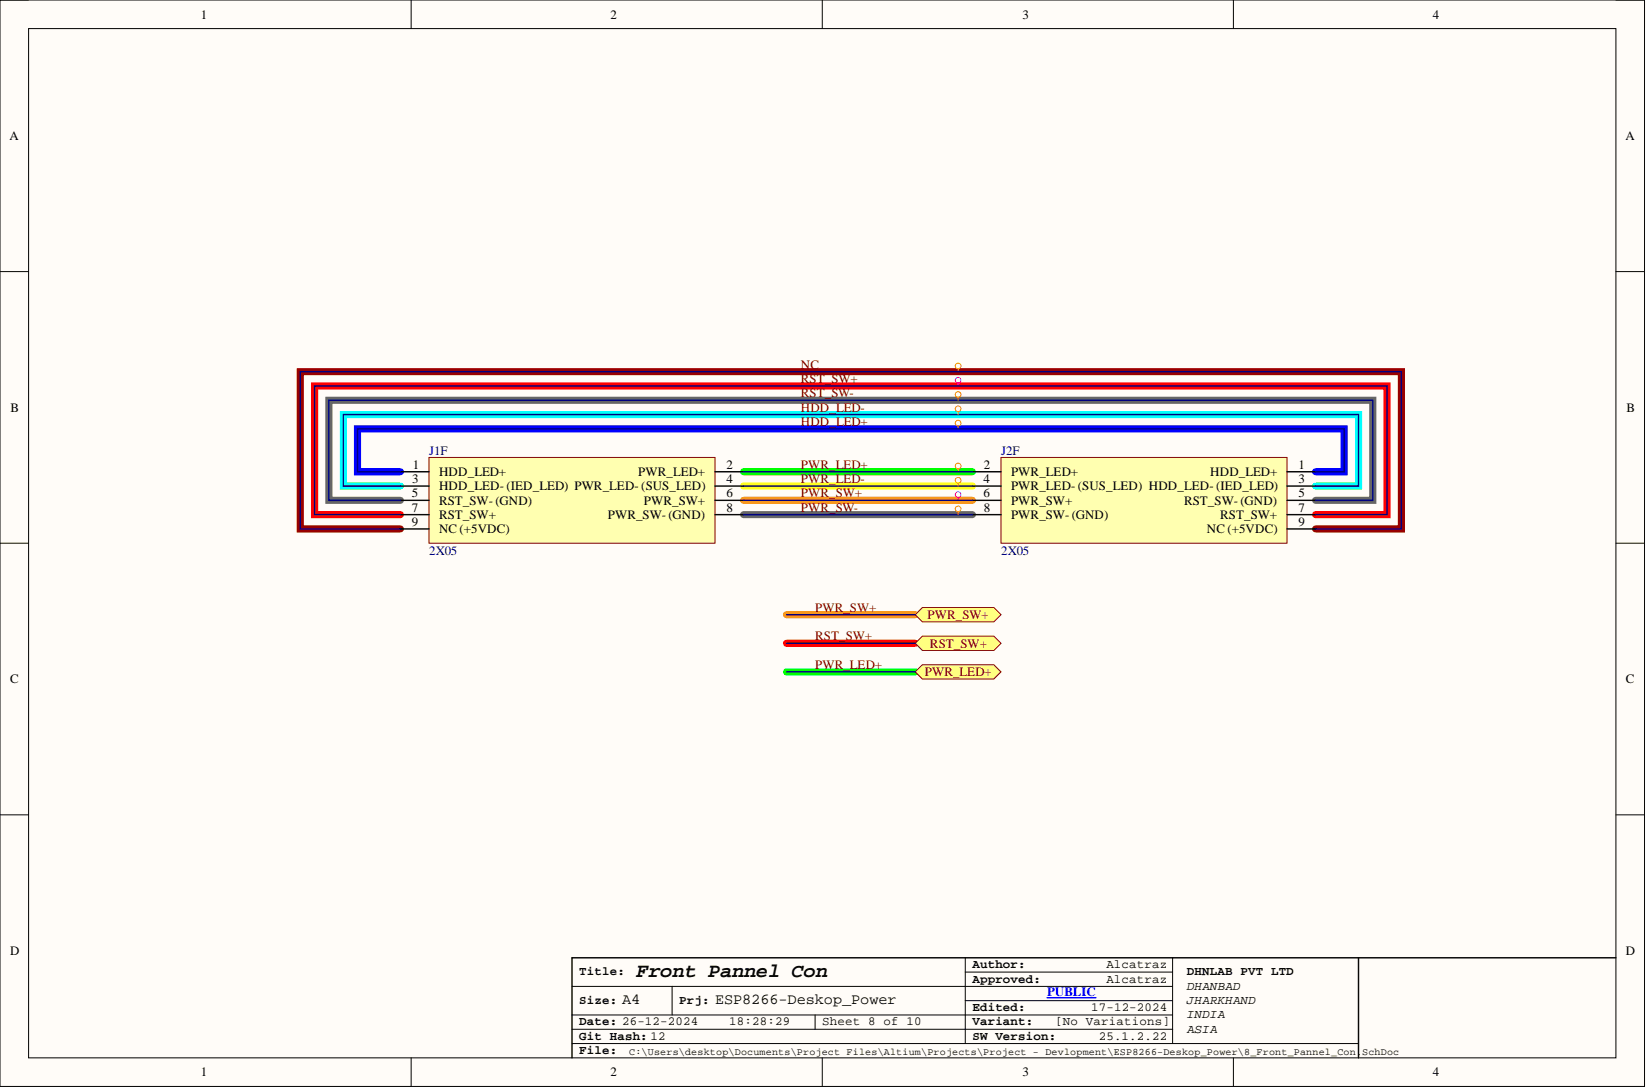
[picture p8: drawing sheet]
<svg xmlns="http://www.w3.org/2000/svg" width="292mm" height="193mm" viewBox="0 0 292 193" stroke-linecap="round" stroke-linejoin="round" font-family="sans-serif">
<path d="M0 0h291.8v192.7h-291.8z" fill-rule="evenodd" fill="#fffcf8"/>
<path d="M0 0h291.8v192.7h-291.8z" fill="none" stroke="#000" stroke-width=".18"/>
<path d="M5.1 5.1h281.7v182.5h-281.7z" fill-rule="evenodd" fill="#fffcf8"/>
<g fill="none" stroke="#000" stroke-width=".18">
<path d="M0 0h5.1M5.1 5.1h281.7v182.5h-281.7zM73 0v5.1M145.9 0v5.1M218.9 0v5.1M286.8 0h5v5.1M0 48.2h5.1M286.8 48.2h5M0 96.3h5.1M286.8 96.3h5M0 144.5h5.1M286.8 144.5h5"/>
<path d="M101.5 174.9h106.6M119.3 174.9v5.1M171.3 172.4h36.8M171.3 177.5h36.8M171.3 169.9v15.2M208.1 169.9v15.2M73 187.6v5.1M101.5 182.6h106.6M101.5 180h106.6M101.5 185.1h139.6M144.6 180v2.6M145.9 187.6v5.1"/>
<path d="M218.9 187.6v5.1M291.8 187.6v5.1"/>
</g>
<path d="M132 83.7h40.6M139.6 119.2h22.8" fill="none" stroke="#0f0" stroke-width="1.3"/>
<path d="M132 86.2h40.6" fill="none" stroke="#ff0" stroke-width="1.3"/>
<path d="M132 88.7h40.6M139.6 109h22.8" fill="none" stroke="#f90" stroke-width="1.3"/>
<path d="M71.1 88.7h-12.7v-17.7h185.2v17.7h-10.1M132 91.3h40.6" fill="none" stroke="#666" stroke-width="1.3"/>
<path d="M71.1 83.7h-7.7v-7.6h175.1v7.6h-5" fill="none" stroke="#00f" stroke-width="1.3"/>
<path d="M71.1 86.2h-10.2v-12.7h180.2v12.7h-7.6" fill="none" stroke="#0ff" stroke-width="1.3"/>
<path d="M71.1 91.3h-15.3v-22.8h190.4v22.8h-12.7M139.6 114.1h22.8" fill="none" stroke="#f00" stroke-width="1.3"/>
<path d="M71.1 93.8h-17.8v-27.9h195.4v27.9h-15.2" fill="none" stroke="#980000" stroke-width="1.3"/>
<path d="M241.1 169.9v17.7M286.8 169.9h-185.3v17.7" fill="none" stroke="#000" stroke-width=".25"/>
<path d="M185.8 177h8.7" fill="none" stroke="#00f" stroke-width=".25"/>
<path d="M76.1 81.1h50.8v15.2h-50.8z" fill-rule="evenodd" fill="#ffffb0"/>
<path d="M76.1 81.1h50.8v15.2h-50.8z" fill="none" stroke="#800000" stroke-width=".18"/>
<path d="M71.1 86.2h5M71.1 83.7h5M71.1 88.7h5M71.1 91.3h5M71.1 93.8h5M126.9 86.2h5.1M126.9 83.7h5.1M126.9 88.7h5.1M126.9 91.3h5.1" fill="none" stroke="#000" stroke-width=".25"/>
<path d="M177.6 81.1h50.8v15.2h-50.8z" fill-rule="evenodd" fill="#ffffb0"/>
<path d="M177.6 81.1h50.8v15.2h-50.8z" fill="none" stroke="#800000" stroke-width=".18"/>
<path d="M172.6 86.2h5M172.6 83.7h5M172.6 88.7h5M172.6 91.3h5M228.4 86.2h5.1M228.4 83.7h5.1M228.4 88.7h5.1M228.4 91.3h5.1M228.4 93.8h5.1" fill="none" stroke="#000" stroke-width=".25"/>
<g fill="none" stroke="#f90" stroke-width=".18">
<path d="M170 65.4v.5M170 75.6v.5M170 83.2v.5"/>
<circle cx="170" cy="75" r=".51"/>
<circle cx="170" cy="64.9" r=".51"/>
<circle cx="170" cy="82.7" r=".51"/>
</g>
<g fill="none" stroke="#f0f" stroke-width=".18">
<path d="M170 68v.5M170 88.2v.5"/>
<circle cx="170" cy="67.4" r=".51"/>
<circle cx="170" cy="87.7" r=".51"/>
</g>
<path d="M162.4 119.2l1.3-1.3h12.7l1.2 1.3-1.2 1.2h-12.7z" fill-rule="evenodd" fill="#ffff80"/>
<path d="M162.4 119.2l1.3-1.3h12.7l1.2 1.3-1.2 1.2h-12.7z" fill="none" stroke="#800000" stroke-width=".18"/>
<path d="M162.4 114.1l1.3-1.3h12.7l1.2 1.3-1.2 1.3h-12.7z" fill-rule="evenodd" fill="#ffff80"/>
<path d="M162.4 114.1l1.3-1.3h12.7l1.2 1.3-1.2 1.3h-12.7z" fill="none" stroke="#800000" stroke-width=".18"/>
<path d="M162.4 109l1.3-1.2h12.7l1.2 1.2-1.2 1.3h-12.7z" fill-rule="evenodd" fill="#ffff80"/>
<path d="M162.4 109l1.3-1.2h12.7l1.2 1.2-1.2 1.3h-12.7z" fill="none" stroke="#800000" stroke-width=".18"/>
<path d="M71.1 83.7h-7.7v-7.6h175.1v7.6h-5M71.1 86.2h-10.2v-12.7h180.2v12.7h-7.6M71.1 88.7h-12.7v-17.7h185.2v17.7h-10.1M71.1 91.3h-15.3v-22.8h190.4v22.8h-12.7M71.1 93.8h-17.8v-27.9h195.4v27.9h-15.2M132 83.7h40.6M132 86.2h40.6M132 88.7h40.6M132 91.3h40.6M139.6 109h22.8M139.6 114.1h22.8M139.6 119.2h22.8" fill="none" stroke="#000080" stroke-width=".25"/>
<g fill="none" stroke="#f90" stroke-width=".18">
<path d="M170 70.5v.5M170 73v.5M170 85.7v.5M170 90.8v.5"/>
<circle cx="170" cy="72.5" r=".51"/>
<circle cx="170" cy="70" r=".51"/>
<circle cx="170" cy="85.2" r=".51"/>
<circle cx="170" cy="90.3" r=".51"/>
</g>
<text font-size="3.5" x="112.9" y="173.3">Front Pannel Con</text>
<g font-size="2.7">
<text x="110.4" y="178.2">A4</text>
<text x="126.9" y="178.2">ESP8266-Deskop_Power</text>
</g>
<g font-size="2.3">
<text x="35.6" y="3.3">1</text>
<text x="108.4" y="3.3">2</text>
<text x="181.4" y="3.3">3</text>
<text x="254.3" y="3.3">4</text>
<text x="1.7" y="24.8">A</text>
<text x="288.5" y="24.8">A</text>
<text x="1.9" y="73">B</text>
<text x="288.6" y="73">B</text>
<text x="73.3" y="83.2">1</text>
<text x="128.9" y="83.2">2</text>
<text x="174.6" y="83.2">2</text>
<text x="230.4" y="83.2">1</text>
<text x="73.1" y="88.2">5</text>
<text x="73.2" y="85.7">3</text>
<text x="77.9" y="84.4">HDD_LED+</text>
<text x="77.9" y="87">HDD_LED- (IED_LED) PWR_LED- (SUS_LED)</text>
<text x="77.9" y="89.5">RST_SW- (GND)</text>
<text x="113.3" y="84.4">PWR_LED+</text>
<text x="114.3" y="89.5">PWR_SW+</text>
<text x="128.9" y="85.7">4</text>
<text x="128.9" y="88.2">6</text>
<text x="174.5" y="85.7">4</text>
<text x="174.5" y="88.2">6</text>
<text x="179.4" y="87">PWR_LED- (SUS_LED) HDD_LED- (IED_LED)</text>
<text x="179.4" y="84.4">PWR_LED+</text>
<text x="179.4" y="89.5">PWR_SW+</text>
<text x="210.1" y="89.5">RST_SW- (GND)</text>
<text x="214.8" y="84.4">HDD_LED+</text>
<text x="230.4" y="85.7">3</text>
<text x="230.4" y="88.2">5</text>
<text x="73.1" y="90.8">7</text>
<text x="73.1" y="93.3">9</text>
<text x="77.9" y="92">RST_SW+</text>
<text x="77.9" y="94.6">NC (+5VDC)</text>
<text x="107.9" y="92">PWR_SW- (GND)</text>
<text x="128.9" y="90.8">8</text>
<text x="174.6" y="90.8">8</text>
<text x="179.4" y="92">PWR_SW- (GND)</text>
<text x="214.2" y="94.6">NC (+5VDC)</text>
<text x="216.6" y="92">RST_SW+</text>
<text x="230.4" y="90.8">7</text>
<text x="230.4" y="93.3">9</text>
<text x="1.8" y="121.2">C</text>
<text x="288.5" y="121.2">C</text>
<text x="1.8" y="169.4">D</text>
<text x="288.5" y="169.4">D</text>
<text x="35.6" y="190.9">1</text>
<text x="108.4" y="190.9">2</text>
<text x="181.4" y="190.9">3</text>
<text x="254.3" y="190.9">4</text>
</g>
<g font-size="2.3" fill="#800000">
<text x="142.1" y="65.4">NC</text>
<text x="142.1" y="68">RST_SW+</text>
<text x="142.1" y="70.5">RST_SW-</text>
<text x="142.1" y="73">HDD_LED-</text>
<text x="142.1" y="75.6">HDD_LED+</text>
<text x="142.1" y="83.2">PWR_LED+</text>
<text x="142.1" y="85.7">PWR_LED-</text>
<text x="142.1" y="88.2">PWR_SW+</text>
<text x="142.1" y="90.8">PWR_SW-</text>
<text x="144.6" y="113.6">RST_SW+</text>
<text x="144.6" y="108.5">PWR_SW+</text>
<text x="164.6" y="109.8">PWR_SW+</text>
<text x="144.6" y="118.7">PWR_LED+</text>
<text x="164.1" y="119.9">PWR_LED+</text>
<text x="165" y="114.9">RST_SW+</text>
</g>
<g font-size="2.3" fill="#000080">
<text x="76.1" y="80.6">J1F</text>
<text x="177.6" y="80.6">J2F</text>
<text x="76.1" y="98.4">2X05</text>
<text x="177.6" y="98.4">2X05</text>
</g>
<text font-size="2.3" fill="#00f" x="185.8" y="176.7">PUBLIC</text>
<g font-size="2.2">
<text x="102.8" y="173">Title:</text>
<text x="172.6" y="171.7">Author:</text>
<text x="196.3" y="171.7">Alcatraz</text>
<text x="210.6" y="173">DHNLAB PVT LTD</text>
<text x="102.8" y="178.1">Size:</text>
<text x="120.5" y="178.1">Prj:</text>
<text x="172.6" y="174.3">Approved:</text>
<text x="172.6" y="179.3">Edited:</text>
<text x="193.6" y="179.3">17-12-2024</text>
<text x="196.3" y="174.3">Alcatraz</text>
<text x="210.6" y="175.5">DHANBAD</text>
<text x="210.6" y="178.1">JHARKHAND</text>
<text x="102.8" y="181.9">Date: 26-12-2024</text>
<text x="102.8" y="184.4">Git Hash: 12</text>
<text x="129.4" y="181.9">18:28:29</text>
<text x="145.9" y="181.9">Sheet 8 of 10</text>
<text x="172.6" y="184.4">SW Version:</text>
<text x="172.6" y="181.9">Variant:</text>
<text x="187.3" y="181.9">[No Variations]</text>
<text x="195" y="184.4">25.1.2.22</text>
<text x="210.6" y="180.6">INDIA</text>
<text x="210.6" y="183.1">ASIA</text>
<text x="102.8" y="186.9">File:</text>
</g>
<text font-size="1.8" x="111.7" y="187.1">C:\Users\desktop\Documents\Project Files\Altium\Projects\Project - Devlopment\ESP8266-Deskop_Power\8_Front_Pannel_Con.SchDoc</text>
</svg>
